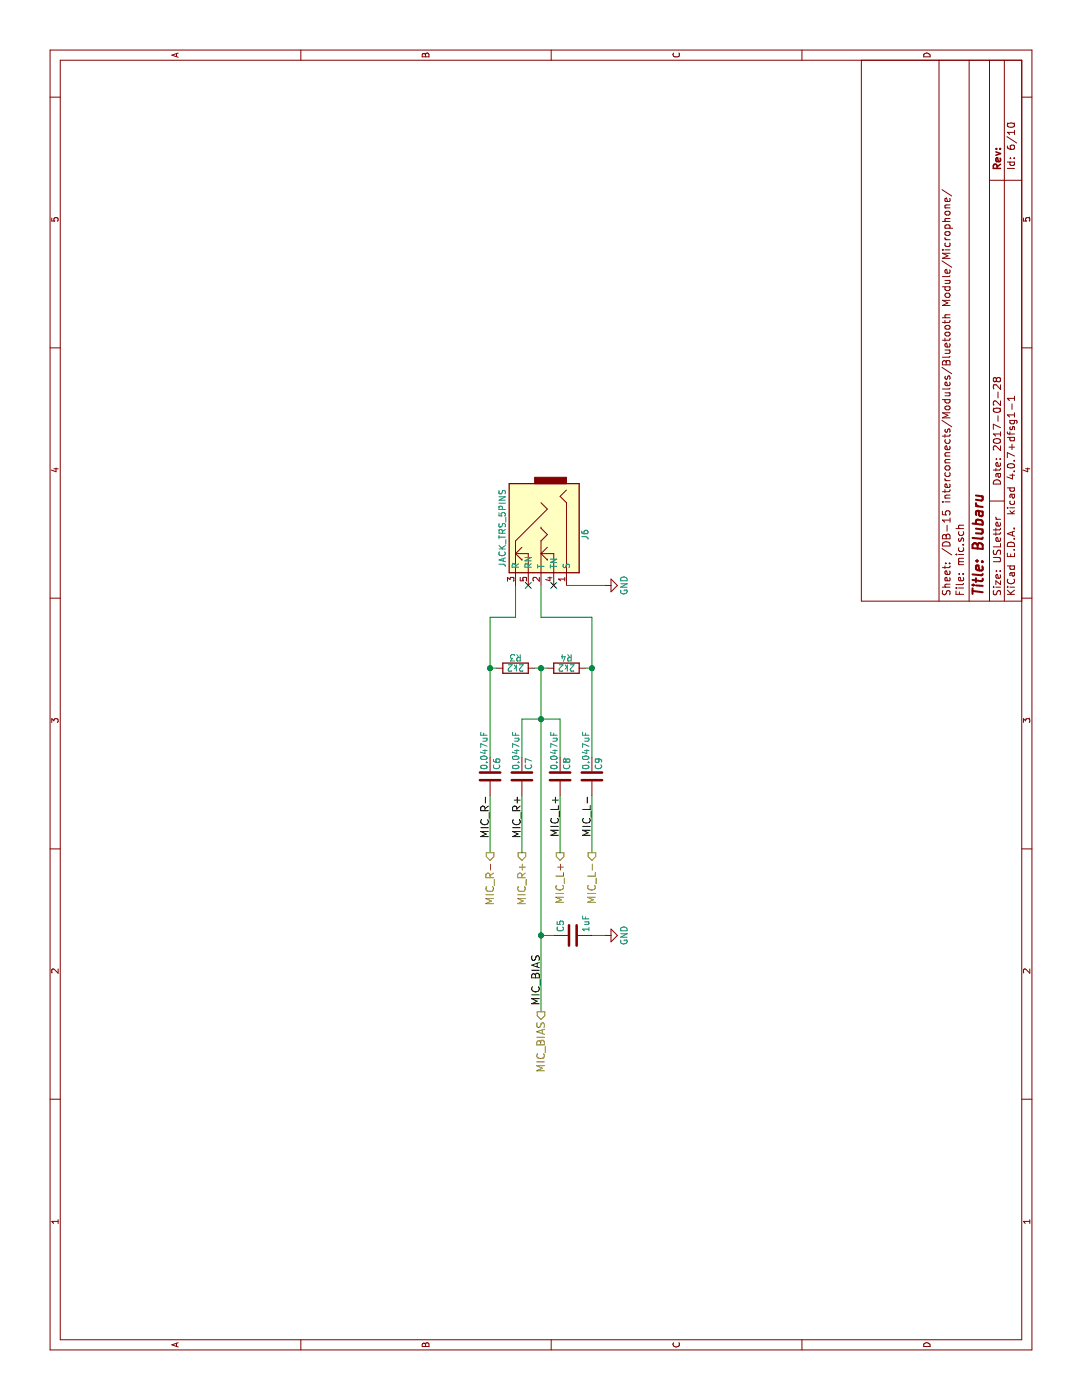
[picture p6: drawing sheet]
EESchema Schematic File Version 2
LIBS:power
LIBS:device
LIBS:transistors
LIBS:conn
LIBS:linear
LIBS:regul
LIBS:74xx
LIBS:cmos4000
LIBS:adc-dac
LIBS:memory
LIBS:xilinx
LIBS:microcontrollers
LIBS:dsp
LIBS:microchip
LIBS:analog_switches
LIBS:motorola
LIBS:texas
LIBS:intel
LIBS:audio
LIBS:interface
LIBS:digital-audio
LIBS:philips
LIBS:display
LIBS:cypress
LIBS:siliconi
LIBS:opto
LIBS:atmel
LIBS:contrib
LIBS:valves
LIBS:blubaru
LIBS:relays
LIBS:switches
LIBS:blubaru-cache
EELAYER 25 0
EELAYER END
$Descr USLetter 11000 8500
encoding utf-8
Sheet 6 10
Title "Blubaru"
Date "2017-02-28"
Rev ""
Comp ""
Comment1 ""
Comment2 ""
Comment3 ""
Comment4 ""
$EndDescr
Text Label 4750 3850 2    60   ~ 0
MIC_R-
Text Label 4750 4100 2    60   ~ 0
MIC_R+
Text Label 4750 4650 2    60   ~ 0
MIC_L-
Text Label 4750 4400 2    60   ~ 0
MIC_L+
Text Label 3500 4250 2    60   ~ 0
MIC_BIAS
$Comp
L C C9
U 1 1
P 4900 4650
F 0 "C9" V 4950 4700 50  0000 L CNN
F 1 "0.047uF" V 4850 4700 50  0000 L CNN
F 2 "blubaru:C_Disc_D4.0mm_W2.6mm_P2.50mm" H 4938 4500 50  0001 C CNN
F 3 "http://www.vishay.com/docs/45171/kseries.pdf" H 4900 4650 50  0001 C CNN
	1    4900 4650
	0    1    1    0   
$EndComp
$Comp
L C C8
U 1 1
P 4900 4400
F 0 "C8" V 4950 4450 50  0000 L CNN
F 1 "0.047uF" V 4850 4450 50  0000 L CNN
F 2 "blubaru:C_Disc_D4.0mm_W2.6mm_P2.50mm" H 4938 4250 50  0001 C CNN
F 3 "http://www.vishay.com/docs/45171/kseries.pdf" H 4900 4400 50  0001 C CNN
	1    4900 4400
	0    1    1    0   
$EndComp
$Comp
L C C7
U 1 1
P 4900 4100
F 0 "C7" V 4950 4150 50  0000 L CNN
F 1 "0.047uF" V 4850 4150 50  0000 L CNN
F 2 "blubaru:C_Disc_D4.0mm_W2.6mm_P2.50mm" H 4938 3950 50  0001 C CNN
F 3 "http://www.vishay.com/docs/45171/kseries.pdf" H 4900 4100 50  0001 C CNN
	1    4900 4100
	0    1    1    0   
$EndComp
$Comp
L C C5
U 1 1
P 3650 4500
F 0 "C5" H 3675 4600 50  0000 L CNN
F 1 "1uF" H 3675 4400 50  0000 L CNN
F 2 "blubaru:C_Disc_D5.0mm_W3.2mm_P2.50mm" H 3688 4350 50  0001 C CNN
F 3 "http://www.vishay.com/docs/45171/kseries.pdf" H 3650 4500 50  0001 C CNN
	1    3650 4500
	1    0    0    -1  
$EndComp
$Comp
L C C6
U 1 1
P 4900 3850
F 0 "C6" V 4950 3900 50  0000 L CNN
F 1 "0.047uF" V 4850 3900 50  0000 L CNN
F 2 "blubaru:C_Disc_D4.0mm_W2.6mm_P2.50mm" H 4938 3700 50  0001 C CNN
F 3 "http://www.vishay.com/docs/45171/kseries.pdf" H 4900 3850 50  0001 C CNN
	1    4900 3850
	0    1    1    0   
$EndComp
$Comp
L R R4
U 1 1
P 5750 4450
F 0 "R4" V 5830 4450 50  0000 C CNN
F 1 "2k2" V 5750 4450 50  0000 C CNN
F 2 "Resistors_THT:R_Axial_DIN0204_L3.6mm_D1.6mm_P5.08mm_Horizontal" V 5680 4450 50  0001 C CNN
F 3 "https://www.seielect.com/Catalog/SEI-RNF_RNMF.pdf" H 5750 4450 50  0001 C CNN
	1    5750 4450
	1    0    0    -1  
$EndComp
$Comp
L R R3
U 1 1
P 5750 4050
F 0 "R3" V 5830 4050 50  0000 C CNN
F 1 "2k2" V 5750 4050 50  0000 C CNN
F 2 "Resistors_THT:R_Axial_DIN0204_L3.6mm_D1.6mm_P5.08mm_Horizontal" V 5680 4050 50  0001 C CNN
F 3 "https://www.seielect.com/Catalog/SEI-RNF_RNMF.pdf" H 5750 4050 50  0001 C CNN
	1    5750 4050
	1    0    0    -1  
$EndComp
$Comp
L GND #PWR022
U 1 1
P 3650 4750
F 0 "#PWR022" H 3650 4500 50  0001 C CNN
F 1 "GND" H 3650 4600 50  0000 C CNN
F 2 "" H 3650 4750 50  0000 C CNN
F 3 "" H 3650 4750 50  0000 C CNN
	1    3650 4750
	1    0    0    -1  
$EndComp
$Comp
L GND #PWR023
U 1 1
P 6400 4750
F 0 "#PWR023" H 6400 4500 50  0001 C CNN
F 1 "GND" H 6400 4600 50  0000 C CNN
F 2 "" H 6400 4750 50  0000 C CNN
F 3 "" H 6400 4750 50  0000 C CNN
	1    6400 4750
	1    0    0    -1  
$EndComp
Wire Wire Line
	4300 3850 4750 3850
Wire Wire Line
	4300 4650 4750 4650
Wire Wire Line
	3050 4250 5750 4250
Wire Wire Line
	3650 4650 3650 4750
Wire Wire Line
	3650 4250 3650 4350
Connection ~ 3650 4250
Connection ~ 5350 4250
Wire Wire Line
	5050 4650 6150 4650
Connection ~ 5750 4250
Wire Wire Line
	5050 3850 6150 3850
Wire Wire Line
	5750 3850 5750 3900
Wire Wire Line
	5750 4200 5750 4300
Connection ~ 5750 3850
Connection ~ 5750 4650
Wire Wire Line
	6150 4250 6400 4250
Wire Wire Line
	6150 3850 6150 4050
Wire Wire Line
	6150 4050 6400 4050
NoConn ~ 6400 4150
NoConn ~ 6400 4350
Text HLabel 4300 3850 0    60   Output ~ 0
MIC_R-
Text HLabel 4300 4650 0    60   Output ~ 0
MIC_L-
Text HLabel 4300 4100 0    60   Output ~ 0
MIC_R+
Text HLabel 4300 4400 0    60   Output ~ 0
MIC_L+
Text HLabel 3050 4250 0    60   Output ~ 0
MIC_BIAS
$Comp
L JACK_TRS_5PINS J6
U 1 1
P 6800 4250
F 0 "J6" H 6800 4600 50  0000 C CNN
F 1 "JACK_TRS_5PINS" H 6750 3950 50  0000 C CNN
F 2 "blubaru:sj1-353xng" H 6900 4100 50  0001 C CNN
F 3 "http://www.cui.com/product/resource/sj1-353xng.pdf" H 6900 4100 50  0001 C CNN
	1    6800 4250
	-1   0    0    1   
$EndComp
Wire Wire Line
	6150 4650 6150 4250
Wire Wire Line
	5750 4600 5750 4650
Wire Wire Line
	4300 4100 4750 4100
Wire Wire Line
	4300 4400 4750 4400
Wire Wire Line
	5050 4100 5350 4100
Wire Wire Line
	5350 4100 5350 4400
Wire Wire Line
	5350 4400 5050 4400
Wire Wire Line
	6400 4450 6400 4750
$EndSCHEMATC
